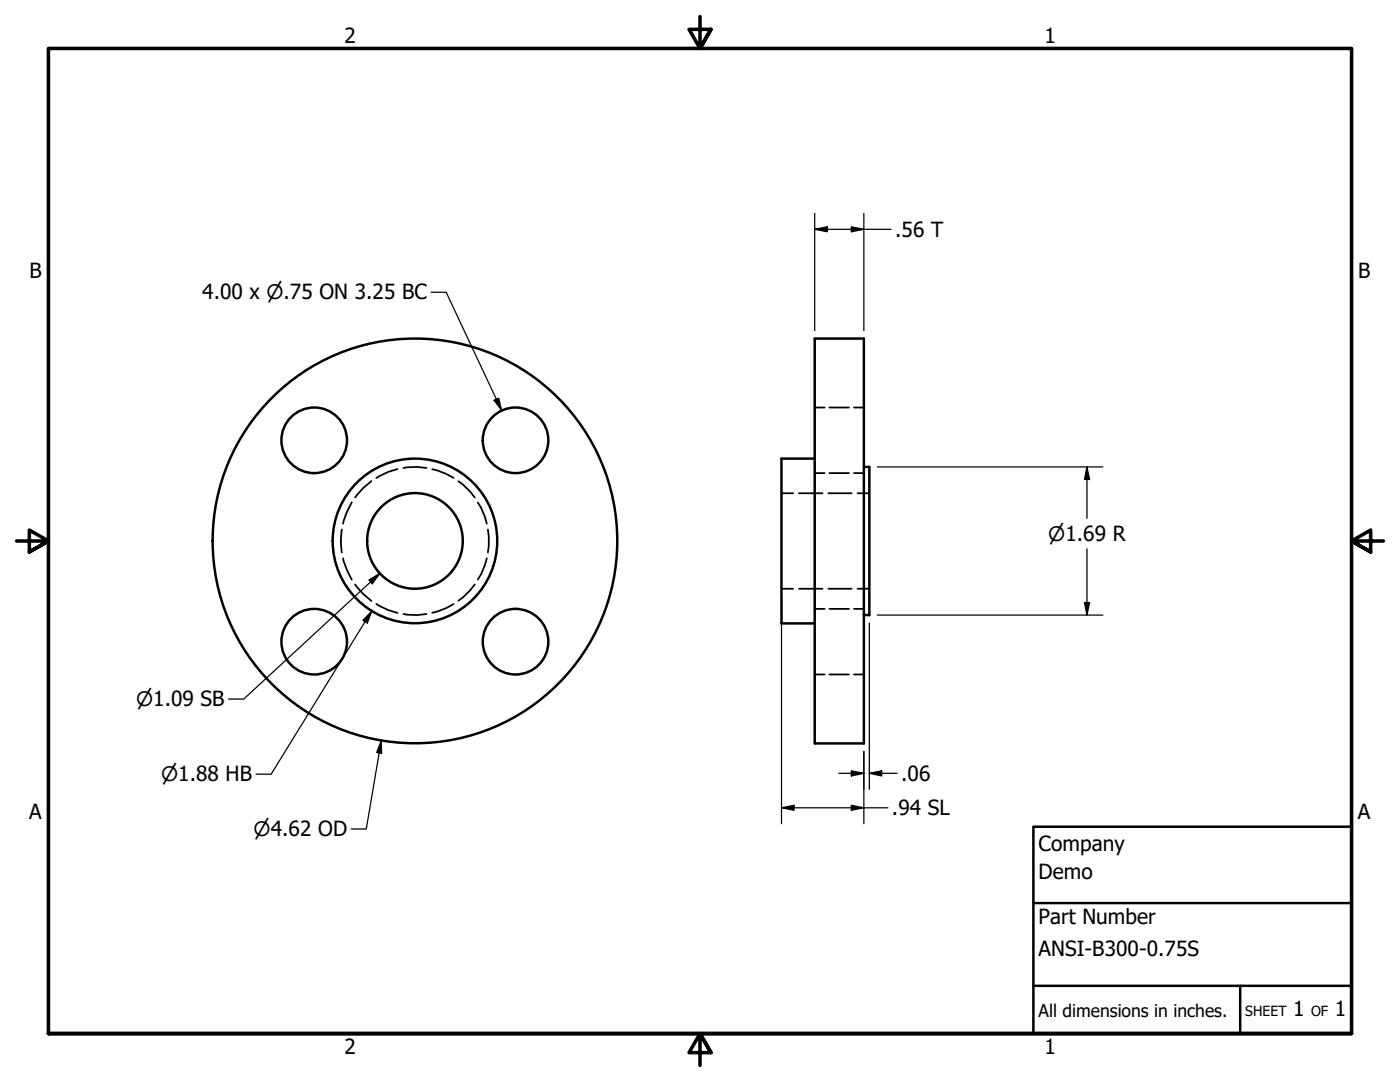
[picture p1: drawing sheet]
<svg xmlns="http://www.w3.org/2000/svg" width="279mm" height="216mm" viewBox="0 0 279 216" stroke-linecap="round" stroke-linejoin="round" font-family="sans-serif">
<!-- layer: Hidden (ANSI) -->
<g fill="none" stroke="#000" stroke-width=".35">
<path d="M74.1 96a14.3 14.3 0 0 0-3.2 3.3M79.3 93.6l-1.8 .6-2.4 1.2M80.5 93.4l2.8-.2 1.8 .2M86.3 93.6l2.7 .9 1.5 .9M91.5 96l.9 .7 1.4 1.3 1 1.3M156 98.4h2.3M159.5 98.4h4.6M162.6 94.4h2M162.6 81.3h2M165.3 98.4h4.7M165.5 94.4h3.9M165.5 81.3h3.9"/>
<path d="M170.4 94.4h2M170.4 81.3h2M171.1 98.4h2.4M68.2 105.7a12.5 12.5 0 0 0 0 4.5M68.5 111.4a15.3 15.3 0 0 0 1.7 4.3M70.2 100.2a15.3 15.3 0 0 0-1.7 4.3M70.9 116.6a14.3 14.3 0 0 0 3.2 3.3M94.8 116.6l-1 1.3-1.4 1.3-.9 .7M95.4 100.3l.6 1 .8 1.8 .4 1.4M97.2 111.4l-.4 1.4-.8 1.8-.6 1M97.4 105.7l.1 1.3v1.9l-.1 1.3M156 117.5h2.3"/>
<path d="M159.5 117.5h4.6M165.3 117.5h4.7M171.1 117.5h2.4M75.1 120.5l2.4 1.2 1.8 .6M80.5 122.5l2.8 .2 1.8-.2M90.5 120.5l-1.5 .9-2.7 .9M162.6 134.6h2M162.6 121.5h2M165.5 134.6h3.9M165.5 121.5h3.9M170.4 134.6h2M170.4 121.5h2"/>
</g>
<!-- layer: Visible (ANSI) -->
<g fill="none" stroke="#000" stroke-width=".49">
<path d="M162.6 67.6h9.8v80.7h-9.8zM162.6 91.5h-6.6v32.9h6.6M172.4 93.2h1.1v29.5h-1.1"/>
<circle cx="62.7" cy="87.9" r="6.5"/>
<circle cx="102.9" cy="87.9" r="6.5"/>
<circle cx="82.8" cy="107.9" r="9.5"/>
<circle cx="82.8" cy="107.9" r="16.4"/>
<circle cx="82.8" cy="107.9" r="40.4"/>
<circle cx="62.7" cy="128" r="6.5"/>
<circle cx="102.9" cy="128" r="6.5"/>
</g>
<!-- layer: Border (ANSI) -->
<path d="M139.7 3.3v6.4l-2.2-3.8h4.4l-2.2 3.8 2.2-3.8M3.3 107.9h6.4l-3.8-2.1v4.3l3.8-2.2-3.8 2.2M276.1 107.9h-6.4l3.8-2.1v4.3l-3.8-2.2 3.8 2.2M9.7 206.2v-196.5h260v196.5h-260h260M141.9 210l-2.2-3.8 2.2 3.8h-4.4l2.2-3.8v6.4" fill="none" stroke="#000" stroke-width=".71"/>
<!-- layer: Title (ANSI) -->
<path d="M206.2 165h63.5v41.2h-63.5zM206.2 196.7h63.5M206.2 180.2h63.5M247.5 196.7v9.5" fill="none" stroke="#000" stroke-width=".49"/>
<!-- layer: Dimension (ANSI) -->
<g fill="none" stroke="#000" stroke-width=".25">
<path d="M86 58.3h3l11.1 23.6M162.6 45.8l2.5-.5v.9zM162.6 45.8h15.2M162.6 42.6v23.4M169.9 45.3l2.5 .5-2.5 .4zM172.4 42.6v23.4M98.6 79.9l.9-.5 .6 2.5zM175.1 93.2h45M216.9 93.2l.6 2.5h-1.1zM216.9 93.2v10.2M73.6 115.7l2.2-1.3-1.5 2.1zM75.8 114.4l-27.2 25.1h-3"/>
<path d="M156 119.1v45.3M216.9 109.5v13.2M74.2 122l-.9 2.3-.9-.5zM74.2 122l-20.1 32.5h-3M173.5 124.3v33.2M175.1 122.7h45M216.4 120.2h1.1l-.6 2.5zM76.1 147.8l.1 2.5-1-.2zM76.1 147.8l-3 17.6h-3M167.4 154.3h5M169.9 153.8l2.5 .5-2.5 .5zM172.4 149.9v14.5"/>
<path d="M173.5 154.3l2.5-.5v1zM173.5 154.3h5.5M156 161.2l2.5-.5v1zM156 161.2h21.2M169.9 160.7l2.5 .5-2.5 .5z"/>
</g>
<g fill="#000">
<path d="M162.6 45.8l2.5-.5v.9z" fill-rule="evenodd"/>
<path d="M169.9 45.3l2.5 .5-2.5 .4z" fill-rule="evenodd"/>
<path d="M98.6 79.9l.9-.5 .6 2.5z" fill-rule="evenodd"/>
<path d="M216.9 93.2l.6 2.5h-1.1z" fill-rule="evenodd"/>
<path d="M73.6 115.7l2.2-1.3-1.5 2.1z" fill-rule="evenodd"/>
<path d="M74.2 122l-.9 2.3-.9-.5z" fill-rule="evenodd"/>
<path d="M216.4 120.2h1.1l-.6 2.5z" fill-rule="evenodd"/>
<path d="M76.1 147.8l.1 2.5-1-.2z" fill-rule="evenodd"/>
<path d="M169.9 153.8l2.5 .5-2.5 .5z" fill-rule="evenodd"/>
<path d="M173.5 154.3l2.5-.5v1z" fill-rule="evenodd"/>
<path d="M156 161.2l2.5-.5v1z" fill-rule="evenodd"/>
<path d="M169.9 160.7l2.5 .5-2.5 .5z" fill-rule="evenodd"/>
</g>
<g font-size="4.2">
<text x="68.7" y="8.6">2</text>
<text x="208.4" y="8.6">1</text>
<text x="178.6" y="47.3">.56 T</text>
<text x="5.9" y="55.5">B</text>
<text x="40.4" y="59.8">4.00 x ⌀.75 ON 3.25 BC</text>
<text x="271" y="55.5">B</text>
<text x="179.8" y="155.9">.06</text>
<text x="5.8" y="163.4">A</text>
<text x="178" y="162.7">.94 SL</text>
<text x="271" y="163.4">A</text>
<text x="207.3" y="169.8">Company</text>
<text x="207.3" y="175.4">Demo</text>
<text x="207.3" y="184.4">Part Number</text>
<text x="207.3" y="190.7">ANSI-B300-0.75S</text>
<text x="258.1" y="202.8">1</text>
<text x="266.4" y="202.8">1</text>
<text x="68.7" y="210.3">2</text>
<text x="208.4" y="210.3">1</text>
</g>
<g font-size="4">
<text x="209.2" y="107.9">⌀1.69 R</text>
<text x="27.2" y="140.9">⌀1.09 SB</text>
<text x="32.2" y="155.9">⌀1.88 HB</text>
<text x="50.6" y="166.9">⌀4.62 OD</text>
</g>
<text font-size="3.5" x="207.3" y="202.9">All dimensions in inches.</text>
<g font-size="2.8">
<text x="248.5" y="202.8">SHEET</text>
<text x="261.7" y="202.8">OF</text>
</g>
</svg>
